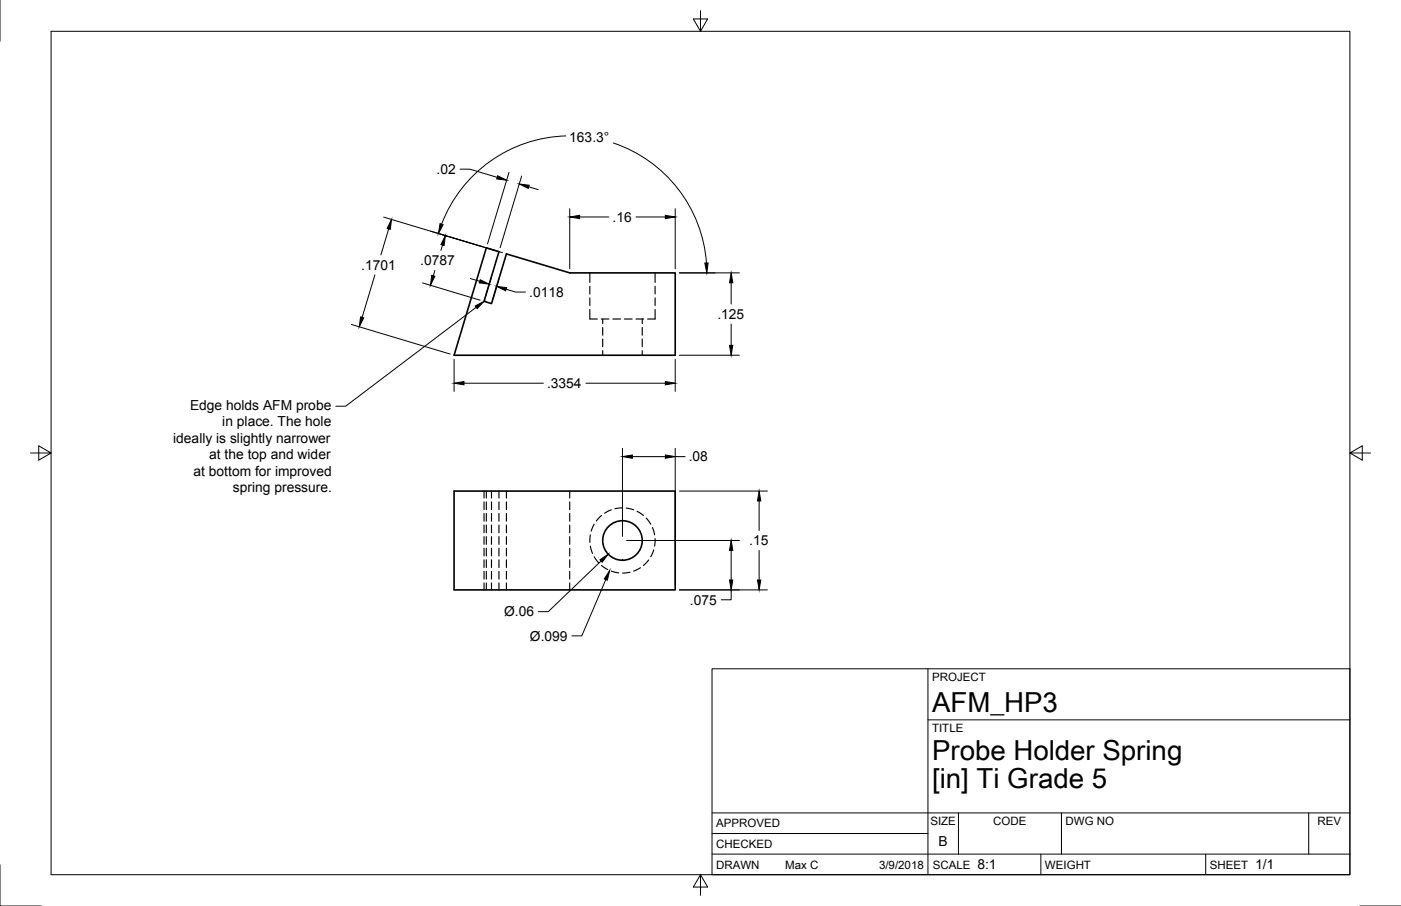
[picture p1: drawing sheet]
<svg xmlns="http://www.w3.org/2000/svg" width="432mm" height="279mm" viewBox="0 0 432 279" stroke-linecap="round" stroke-linejoin="round" font-family="sans-serif">
<!-- layer: Visible -->
<g fill="none" stroke="#000" stroke-width=".5">
<path d="M149.9 76.4l3.9 1.2-4.6 15.3 2.3 .7 4.6-15.3 19.5 5.9h32.5v25.4h-68.1zM140 151.4h68.1v30.5h-68.1z"/>
<circle cx="191.9" cy="166.7" r="6.1"/>
</g>
<!-- layer: Hidden -->
<g fill="none" stroke="#000" stroke-width=".35">
<path d="M181.8 95.4v3h2.3M181.8 84.2v2.9M181.8 88.3v2.4M181.8 91.9v2.3M185.3 98.4h2.4M185.8 98.4v1.4M188.9 98.4h2.4M192.4 98.4h2.4M196 98.4h2.4M197.9 98.4v1.4M201.9 95.4v3h-2.3M201.9 84.2v2.9"/>
<path d="M201.9 88.3v2.4M201.9 91.9v2.3M185.8 101v2.4M185.8 104.6v2.3M185.8 108.1v1.5M197.9 101v2.4M197.9 104.6v2.3M197.9 108.1v1.5M149.2 151.4v2.2M149.2 154.8v2.4M149.2 158.3v2.4M149.9 151.4v2.2"/>
<path d="M149.9 154.8v2.4M149.9 158.3v2.4M151.5 151.4v2.2M151.5 154.8v2.4M151.5 158.3v2.4M153.8 151.4v2.2M153.8 154.8v2.4M153.8 158.3v2.4M156.1 151.4v2.2M156.1 154.8v2.4M156.1 158.3v2.4M175.6 151.4v2.2"/>
<path d="M175.6 154.8v2.4M175.6 158.3v2.4M185.4 159l-1.6 1.7M188.4 157.2l-2.1 1.1M191.9 156.6l-2.4 .3M193 156.7l2.3 .5M196.4 157.7l1.9 1.3M199.2 159.8l1.4 1.8M149.2 161.9v2.4M149.2 165.5v2.4M149.2 169.1v2.3M149.2 172.6v2.4"/>
<path d="M149.2 176.2v2.4M149.2 179.8v2.1M149.9 161.9v2.4M149.9 165.5v2.4M149.9 169.1v2.3M149.9 172.6v2.4M149.9 176.2v2.4M149.9 179.8v2.1M151.5 161.9v2.4M151.5 165.5v2.4M151.5 169.1v2.3M151.5 172.6v2.4"/>
<path d="M151.5 176.2v2.4M151.5 179.8v2.1M153.8 161.9v2.4M153.8 165.5v2.4M153.8 169.1v2.3M153.8 172.6v2.4M153.8 176.2v2.4M153.8 179.8v2.1M156.1 161.9v2.4M156.1 165.5v2.4M156.1 169.1v2.3M156.1 172.6v2.4"/>
<path d="M156.1 176.2v2.4M156.1 179.8v2.1M175.6 161.9v2.4M175.6 165.5v2.4M175.6 169.1v2.3M175.6 172.6v2.4M175.6 176.2v2.4M175.6 179.8v2.1M181.9 164.9l-.1 2.4M181.9 168.4l.7 2.3M183.1 161.7l-.9 2.1M183.1 171.7l1.4 1.9"/>
<path d="M185.4 174.4l1.9 1.3M188.4 176.1l2.3 .6M194.2 176.5l-2.3 .2M197.4 175.1l-2.1 1M199.9 172.7l-1.6 1.7M201.1 162.7l.7 2.2M201.5 169.6l-.9 2.1M201.9 166.1l-.1 2.3"/>
</g>
<!-- layer: Border -->
<path d="M0 0v12.7M15.7 9.7h400.4v260h-400.4zM215.9 3.3v6.4l-2.2-3.9h4.4l-2.2 3.9M9.4 139.7h6.3l-3.8-2.2v4.4l3.8-2.2M416.1 139.7l3.8 2.2v-4.4l-3.8 2.2h6.3M0 266.7v12.7h12.7M215.9 269.7l2.2 3.9h-4.4l2.2-3.9v6.4M419.1 279.4h12.7" fill="none" stroke="#000" stroke-width=".31"/>
<!-- layer: Titleblock -->
<path d="M219.5 206.2h196.6v63.5h-196.6zM286 206.2v63.5M286 222h130.1M219.5 257h66.5M219.5 250.7h196.6M295.4 250.7v12.7M327.2 250.7v12.7M403.4 250.7v12.7M219.5 263.4h196.6M320.8 263.4v6.3M371.6 263.4v6.3" fill="none" stroke="#000" stroke-width=".31"/>
<!-- layer: Dimensions -->
<g fill="none" stroke="#000" stroke-width=".31">
<path d="M141.8 52.2h3l8.4 2.5M156.9 53.1l-6.6 22.1M160.8 54.3l-6.7 22.1M163 57.6l2.9 .9M174.4 41.9a42.3 42.3 0 0 0-38.3 27.2M189.1 44.1a42.3 42.3 0 0 1 28.6 37M118.2 66.9l36.7 11M119.8 70.6l-2.4 8M136.4 75.6l-.5 1.6M175.6 64.4v18.5M178.6 66.9h9.1M196 66.9h9.1"/>
<path d="M208.1 64.4v18.5M115.5 84.8l-3.9 13.1M130.2 87.3l17.8 5.3M134 83.4l-.5 1.7M144.9 85.9l3 .9M151.5 85.2l-2 6.5M153.8 85.9l-2 6.5M156 89.2l2.9 .9h3.1M209.4 84.2h18.5M225.3 87.2v6.6M225.3 99.9v6.6M108.3 100.1l30.4 9.1"/>
<path d="M140 110.8v9.9M143 118.2h24.5M180.6 118.2h24.5M208.1 110.8v9.9M209.4 109.6h18.5M191.9 138.3v27.1M208.1 138.3v42.3M194.9 140.8h10.2M208.1 140.8h3.1M209.4 151.4h27.1M234 154.5v9.1M185.3 173l-16.3 15.6h-3.1"/>
<path d="M186.7 178.7l-7.4 17.4h-3M193.1 166.7h34.8M225.3 169.7v9.2M234 169.8v9.1M209.4 181.9h27.1M225.3 181.9v3.1h-3"/>
</g>
<g fill="#000" stroke="#000" stroke-width=".31">
<path d="M153.4 54.2l2.8 1.4-3.1-.4zM160 56.7l3.1 .4-.3 1zM120.7 67.7l-.4 3-1-.2zM137.3 72.7l-.4 3-1-.3zM135.6 69l1 .3-1.5 2.7zM175.6 66.9l3-.5v1zM205.1 66.4l3 .5-3 .5zM111.1 97.7l1 .3-1.4 2.8zM133.1 84.9l.9 .3-1.3 2.8zM148 86.3l2.8 1.3-3.1-.4zM153.1 88.3l3 .4-.3 1zM217.2 81.1h1l-.4 3.1z"/>
<path d="M225.3 84.2l.6 3h-1.1zM140 118.2l3-.5v1zM205.1 117.7l3 .5-3 .5zM224.8 106.5h1.1l-.6 3.1zM191.9 140.8l3-.5v1zM205.1 140.3l3 .5-3 .5zM234 151.4l.5 3.1h-1zM184.9 172.6l2.6-1.7-1.9 2.5zM187.9 175.9l-.7 3-1-.4zM225.3 166.7l.6 3h-1.1zM224.8 178.9h1.1l-.6 3zM233.5 178.9h1l-.5 3z"/>
</g>
<!-- layer: Annotations -->
<path d="M146.4 94.4l2.8-1.5-2.1 2.3z" fill="#000" stroke="#000" stroke-width=".31"/>
<path d="M146.8 94.8l-40.3 30.5h-3" fill="none" stroke="#000" stroke-width=".31"/>
<g font-size="8.5">
<text x="287.3" y="219.5">AFM_HP3</text>
<text x="287.3" y="234.4">Probe Holder Spring</text>
<text x="287.3" y="243.1">[in] Ti Grade 5</text>
</g>
<g font-size="4.3">
<text x="175.5" y="43.8">163.3°</text>
<text x="134.6" y="53.7">.02</text>
<text x="188.8" y="68.4">.16</text>
<text x="111.3" y="83.2">.1701</text>
<text x="129.5" y="81.8">.0787</text>
<text x="163.1" y="91.6">.0118</text>
<text x="221.1" y="98.4">.125</text>
<text x="168.6" y="119.7">.3354</text>
<text x="58.6" y="126.3">Edge holds AFM probe</text>
<text x="68.5" y="131.4">in place. The hole</text>
<text x="53.4" y="136.5">ideally is slightly narrower</text>
<text x="64.5" y="141.6">at the top and wider</text>
<text x="212.3" y="142.3">.08</text>
<text x="59.7" y="146.7">at bottom for improved</text>
<text x="71.8" y="151.8">spring pressure.</text>
<text x="230.9" y="168.2">.15</text>
<text x="155.4" y="190.1">Ø.06</text>
<text x="212.7" y="186.5">.075</text>
<text x="163.3" y="197.6">Ø.099</text>
<text x="289.3" y="261">B</text>
<text x="301.2" y="268.1">8:1</text>
<text x="386.8" y="268.1">1/1</text>
</g>
<g font-size="3.5">
<text x="287.3" y="210.1">PROJECT</text>
<text x="287.3" y="225.8">TITLE</text>
<text x="220.7" y="255.1">APPROVED</text>
<text x="286.8" y="254.5">SIZE</text>
<text x="306.2" y="254.5">CODE</text>
<text x="328.4" y="254.5">DWG NO</text>
<text x="406.1" y="254.5">REV</text>
<text x="220.7" y="261.5">CHECKED</text>
<text x="220.7" y="267.8">DRAWN</text>
<text x="242" y="267.8">Max C</text>
<text x="270.9" y="267.8">3/9/2018</text>
<text x="287.5" y="267.8">SCALE</text>
<text x="322.1" y="267.8">WEIGHT</text>
<text x="372.9" y="267.8">SHEET</text>
</g>
</svg>
